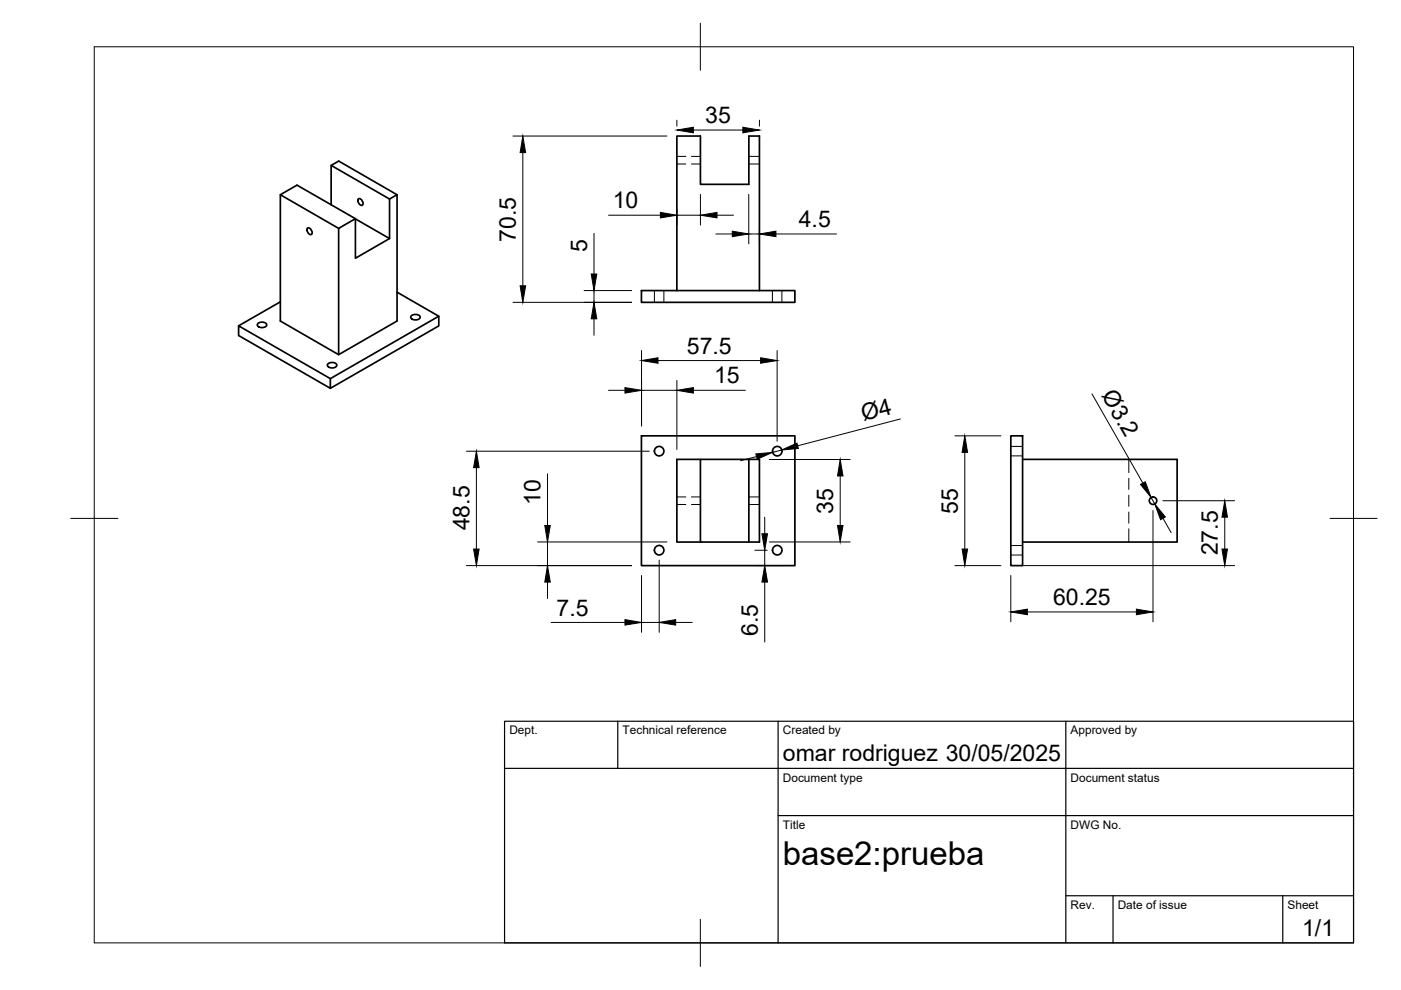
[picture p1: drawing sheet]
<svg xmlns="http://www.w3.org/2000/svg" width="297mm" height="210mm" viewBox="0 0 297 210" stroke-linecap="round" stroke-linejoin="round" font-family="sans-serif">
<!-- layer: Visible -->
<g fill="none" stroke="#000" stroke-width=".36">
<path d="M70.2 35.1l12.4 7.1v8.4l-7.2-4.2M59.4 41.3l12.4 7.1M65.2 48.3a.92 .92 0 0 1 .8 1.4 .92 .92 0 0 1-.8-1.4zM70.2 43.4v-8.3l1.6-.9 12.4 7.1v26.8l-12.4 7.1-12.4-7.1v-26.8l3.6-2 12.4 7.1v8.4l7.2-4.2M75.4 46.4l-3.6 2v26.8M76 42.1a.92 .92 0 0 1 .8 1.4 .92 .92 0 0 1-.8-1.4zM84.2 41.3l-1.6 .9M54.6 68.7a1.25 1.25 0 0 1 2 .2 1.16 1.16 0 0 1-2.1 0zM59.4 64l-8.8 5.1M69.5 77.2a1.25 1.25 0 0 1 1.9 .2 1.16 1.16 0 0 1-2 0zM84.2 61.9l8.8 5.1v2.1l-23 13.2M87.2 67a1.25 1.25 0 0 1 1.9 .3 1.16 1.16 0 0 1-2 0z"/>
<path d="M93 67l-23 13.3v2l-19.4-11.2v-2l19.4 11.2M136 61.6h32.5v2.5h-32.5zM143.5 61.6v-32.8h5v10.3h10.3v-10.3h2.2v32.8M136 92.4h32.5v27.5h-32.5zM148.5 97.4v17.5h12.5v-17.5h-17.5v17.5h5M158.8 97.4v17.5M214.3 92.4h2.5v27.5h-2.5zM216.8 97.4h32.8v17.5h-32.8"/>
<circle cx="139.8" cy="95.7" r="1.01"/>
<circle cx="164.8" cy="95.7" r="1.01"/>
<circle cx="139.8" cy="116.7" r="1.01"/>
<circle cx="164.8" cy="116.7" r="1.01"/>
<circle cx="244.5" cy="106.2" r=".79"/>
</g>
<!-- layer: Hidden -->
<g fill="none" stroke="#000" stroke-width=".21">
<path d="M143.5 34.8h1.9M143.5 33.2h1.9M146.6 34.8h1.9M146.6 33.2h1.9M158.8 34.8h2.2M158.8 33.2h2.2M138.7 61.6v2.5M140.8 61.6v2.5M163.8 61.6v2.5M165.8 61.6v2.5M214.3 94.7h2.5M214.3 96.7h2.5"/>
<path d="M239.3 97.4v2.8M143.5 107h1.9M143.5 105.4h1.9M146.6 107h1.9M146.6 105.4h1.9M158.8 107h2.2M158.8 105.4h2.2M214.3 115.7h2.5M214.3 117.7h2.5M239.3 101.4v2.4M239.3 105v2.4M239.3 108.6v2.3"/>
<path d="M239.3 112.1v2.8"/>
</g>
<!-- layer: BORDER -->
<path d="M20 9.9h267v190h-267zM148.5 4.9v10M15 109.9h10M282 109.9h10M148.5 194.9v10" fill="none" stroke="#000" stroke-width=".21"/>
<!-- layer: TITLEBLOCK -->
<path d="M107 152.9h180v47h-180zM131 152.9v10M165 152.9v47M226 152.9v47M107 162.9h180M165 172.9h122M226 189.9h61M236 189.9v10M272 189.9v10" fill="none" stroke="#000" stroke-width=".25"/>
<!-- layer: FD_Dimensions -->
<g fill="none" stroke="#000" stroke-width=".21">
<path d="M108.8 28.8h32.6M110.8 32.4v28.2M143.5 25.5v1.2M147 27.6h10.5M161 25.5v1.2M125.9 49.5v8.6M129 45.6h11M143.5 44.4v3.3M143.5 45.6h5M148.5 41.2v6.5M151.8 49.6h3.5M152 45.6h3.5"/>
<path d="M158.7 41.2v10.5M158.7 49.6h2.3M161 48.3v3.4M164.5 49.6h12.9M108.8 64.1h25.1M123.8 61.6h10.1M125.9 61.6v2.5M125.9 67.6v3.5M136 74.3v16M139.5 76.4h21.8M164.8 74.3v19.3M98.9 95.7h38.8"/>
<path d="M101 99.2v17.2M129 82.8h3.5M136 82.8h7.5M143.5 80.7v14.6M147 82.8h11M160.4 96.8l-3.4 .9M163.1 97.4h17.2M165.7 95.4l-1.9 .5M190.9 88.8l-21.8 5.7M202.5 92.4h9.7M204.6 95.9v20.5M231.5 83.5l10.8 18.9"/>
<path d="M98.9 119.9h35M114 114.9h27.4M116.1 100.4v11M116.1 114.9v5M139.8 118.8v15.3M160 119.9h6.4M160 116.7h2.7M162.1 109.7v3.5M162.1 116.7v3.2M163.1 114.9h17.2M178.1 100.9v10.5M202.5 119.9h9.7"/>
<path d="M216.4 119.9h45.4M244.1 105.5l.7 1.4M244.5 108.3v23.5M246.5 106.2h15.3M246.6 109.9l1.7 3M259.7 109.7v6.7M116.1 123.4v3.5M116.8 132h15.7M136 122v12.1M136 132h3.8M143.3 132h3.5M162.1 123.4v12.7"/>
<path d="M214.3 122v9.8M217.8 129.7h23.1"/>
</g>
<g fill="#000" stroke="#000" stroke-width=".21">
<path d="M110.8 28.8l.6 3.6h-1.1zM143.5 27.6l3.5-.6v1.2zM157.5 27l3.5 .6-3.5 .6zM125.3 58.1h1.2l-.6 3.5zM140 45l3.5 .6-3.5 .6zM148.5 45.6l3.5-.6v1.2zM155.3 49l3.4 .6-3.4 .6zM161 49.6l3.5-.6v1.2zM110.3 60.6h1.1l-.6 3.5zM125.9 64.1l.6 3.5h-1.2zM136 76.4l3.5-.5v1.1zM161.3 75.9l3.5 .5-3.5 .6z"/>
<path d="M101 95.7l.6 3.5h-1.2zM132.5 82.2l3.5 .6-3.5 .5zM143.5 82.8l3.5-.6v1.1zM160.3 96.2l3.5-.3-3.3 1.5zM165.7 95.4l3.3-1.4 .3 1.1zM204.6 92.4l.5 3.5h-1.1zM100.4 116.4h1.2l-.6 3.5zM115.5 111.4h1.2l-.6 3.5zM161.5 113.2h1.2l-.6 3.5zM177.6 111.4h1.1l-.6 3.5zM178.1 97.4l.6 3.5h-1.1zM204 116.4h1.1l-.5 3.5z"/>
<path d="M241.8 102.7l1-.6 1.3 3.4zM244.8 106.9l2.3 2.7-1 .6zM259.1 116.4h1.1l-.5 3.5zM259.7 106.2l.5 3.5h-1.1zM116.1 119.9l.6 3.5h-1.2zM132.5 131.4l3.5 .6-3.5 .5zM139.8 132l3.5-.6v1.1zM162.1 119.9l.6 3.5h-1.2zM214.3 129.7l3.5-.5v1.1zM240.9 129.2l3.6 .5-3.6 .6z"/>
</g>
<text font-size="7" x="166" y="183.4">base2:prueba</text>
<g font-size="4.9">
<text x="149.5" y="26.1">35</text>
<text x="129.9" y="44.2">10</text>
<text x="109.4" y="51.3" transform="rotate(-90 109.4 51.3)">70.5</text>
<text x="124.5" y="53.4" transform="rotate(-90 124.5 53.4)">5</text>
<text x="169.4" y="48.1">4.5</text>
<text x="145.6" y="75">57.5</text>
<text x="151.4" y="81.3">15</text>
<text x="233.4" y="83.8" transform="rotate(60 233.4 83.8)">Ø3.2</text>
<text x="183.1" y="89.3" transform="rotate(-15 183.1 89.3)">Ø4</text>
<text x="114.6" y="107.1" transform="rotate(-90 114.6 107.1)">10</text>
<text x="99.5" y="112.5" transform="rotate(-90 99.5 112.5)">48.5</text>
<text x="176.7" y="108.9" transform="rotate(-90 176.7 108.9)">35</text>
<text x="203.1" y="108.9" transform="rotate(-90 203.1 108.9)">55</text>
<text x="258.2" y="117.8" transform="rotate(-90 258.2 117.8)">27.5</text>
<text x="118" y="130.5">7.5</text>
<text x="223.3" y="128.3">60.25</text>
<text x="160.7" y="134.9" transform="rotate(-90 160.7 134.9)">6.5</text>
<text x="166" y="161.4">omar rodriguez 30/05/2025</text>
<text x="276.1" y="198.6">1/1</text>
</g>
<g font-size="2.5">
<text x="108" y="155.7">Dept.</text>
<text x="132" y="155.7">Technical reference</text>
<text x="166" y="155.7">Created by</text>
<text x="227" y="155.7">Approved by</text>
<text x="166" y="165.7">Document type</text>
<text x="227" y="165.7">Document status</text>
<text x="166" y="175.7">Title</text>
<text x="227" y="175.7">DWG No.</text>
<text x="227" y="192.7">Rev.</text>
<text x="237" y="192.7">Date of issue</text>
<text x="273" y="192.7">Sheet</text>
</g>
</svg>
